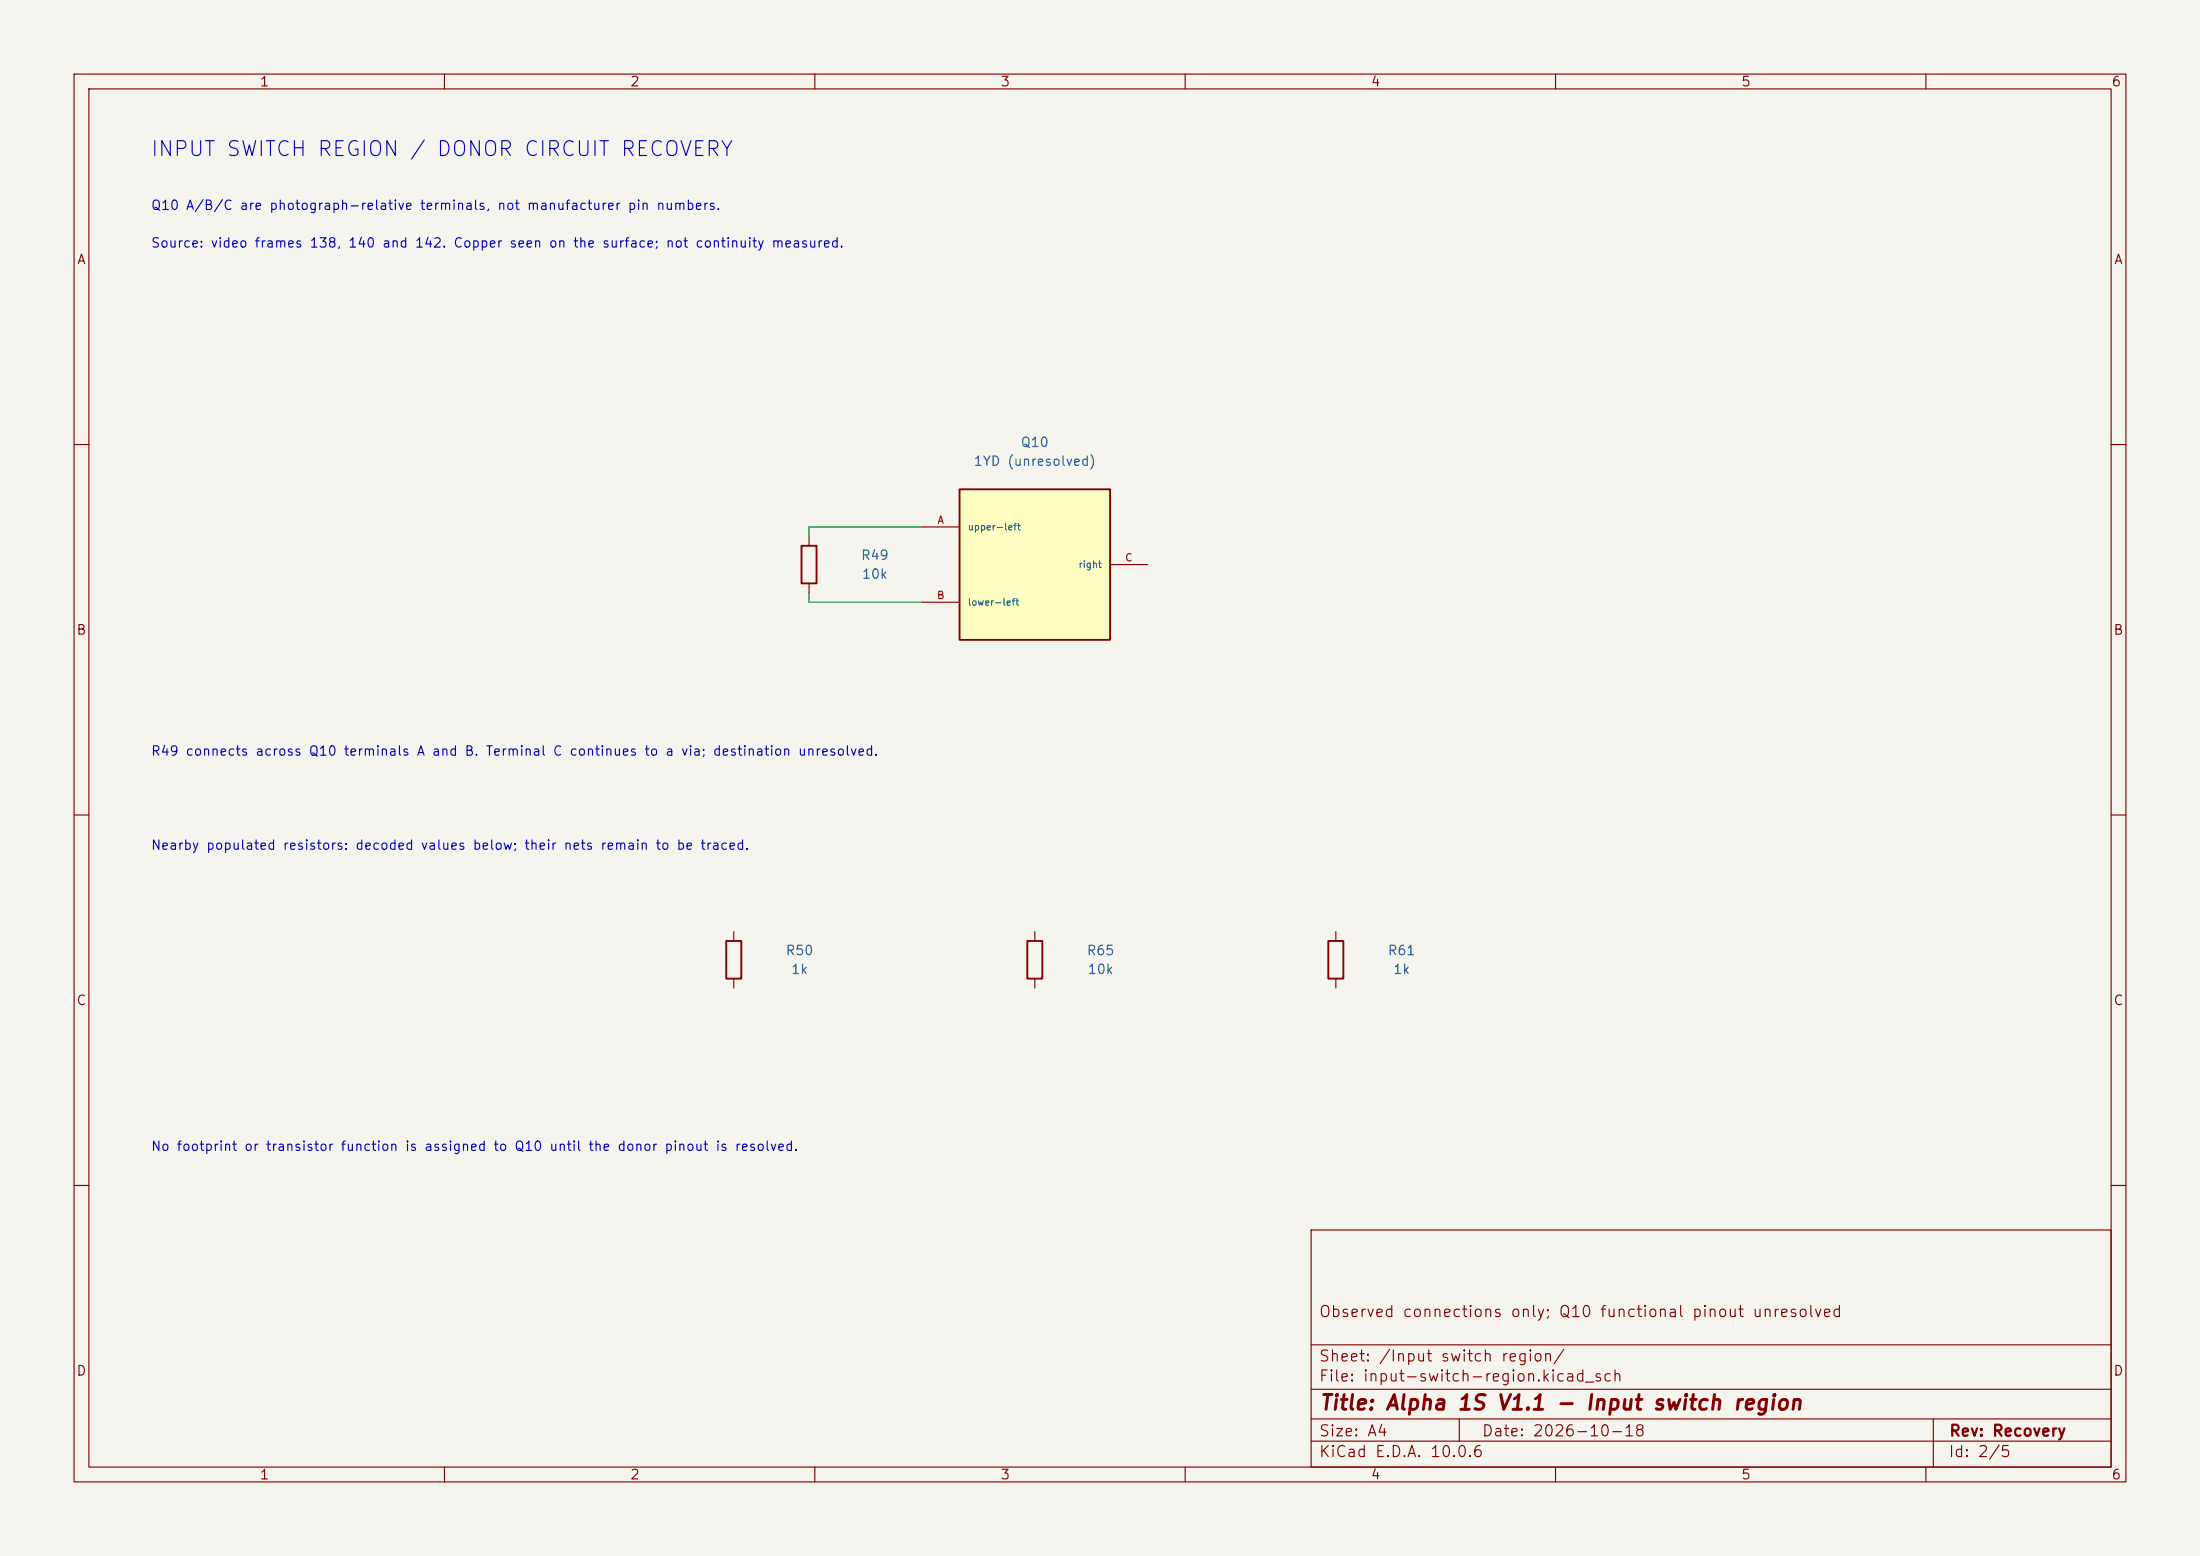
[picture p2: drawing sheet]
(kicad_sch
 (version 20260306)
 (generator "eeschema")
 (generator_version "10.0")
 (paper "A4")
 (title_block
  (title "Alpha 1S V1.1 - Input switch region")
  (date "2026-10-18")
  (rev "Recovery")
  (comment 1 "Observed connections only; Q10 functional pinout unresolved"))
 (lib_symbols
  (symbol "Alpha1S:ThreeTerminal_Physical_Unresolved"
   (pin_names
    (offset 1.016)) (exclude_from_sim no) (in_bom yes) (on_board yes)
   (in_pos_files yes)
   (duplicate_pin_numbers_are_jumpers no)
   (property "Reference" "Q" (at 0 15.24 0) (show_name no) (do_not_autoplace no) (effects (font (size 1.27 1.27))))
   (property "Value" "ThreeTerminal_Physical_Unresolved" (at 0 12.7 0) (show_name no) (do_not_autoplace no) (effects (font (size 1.27 1.27))))
   (property "Footprint" "" (at 0 0 0) (show_name no) (do_not_autoplace no) (hide yes) (effects (font (size 1.27 1.27))))
   (property "Datasheet" "" (at 0 0 0) (show_name no) (do_not_autoplace no) (hide yes) (effects (font (size 1.27 1.27))))
   (property "Description" "" (at 0 0 0) (show_name no) (do_not_autoplace no) (hide yes) (effects (font (size 1.27 1.27))))
   (symbol "ThreeTerminal_Physical_Unresolved_0_1"
    (rectangle (start -10.16 10.16) (end 10.16 -10.16) (stroke (width 0.254) (type default)) (fill (type background))))
   (symbol "ThreeTerminal_Physical_Unresolved_1_1"
    (pin passive line (at -15.24 5.08 0) (length 5.08) (name "upper-left" (effects (font (size 0.9 0.9)))) (number "A" (effects (font (size 1 1)))))
    (pin passive line (at -15.24 -5.08 0) (length 5.08) (name "lower-left" (effects (font (size 0.9 0.9)))) (number "B" (effects (font (size 1 1)))))
    (pin passive line (at 15.24 0 180) (length 5.08) (name "right" (effects (font (size 0.9 0.9)))) (number "C" (effects (font (size 1 1))))))
   (embedded_fonts no))
  (symbol "Device:R"
   (pin_numbers (hide yes))
   (pin_names
    (offset 0)) (exclude_from_sim no) (in_bom yes) (on_board yes)
   (in_pos_files yes)
   (duplicate_pin_numbers_are_jumpers no)
   (property "Reference" "R" (at 2.032 0 90) (show_name no) (do_not_autoplace no) (effects (font (size 1.27 1.27))))
   (property "Value" "R" (at 0 0 90) (show_name no) (do_not_autoplace no) (effects (font (size 1.27 1.27))))
   (property "Footprint" "" (at -1.778 0 90) (show_name no) (do_not_autoplace no) (hide yes) (effects (font (size 1.27 1.27))))
   (property "Datasheet" "" (at 0 0 0) (show_name no) (do_not_autoplace no) (hide yes) (effects (font (size 1.27 1.27))))
   (property "Description" "Resistor" (at 0 0 0) (show_name no) (do_not_autoplace no) (hide yes) (effects (font (size 1.27 1.27))))
   (symbol "R_0_1"
    (rectangle (start -1.016 -2.54) (end 1.016 2.54) (stroke (width 0.254) (type default)) (fill (type none))))
   (symbol "R_1_1"
    (pin passive line (at 0 3.81 270) (length 1.27) (name "" (effects (font (size 1.27 1.27)))) (number "1" (effects (font (size 1.27 1.27)))))
    (pin passive line (at 0 -3.81 90) (length 1.27) (name "" (effects (font (size 1.27 1.27)))) (number "2" (effects (font (size 1.27 1.27))))))
   (embedded_fonts no)))
 (text "Nearby populated resistors: decoded values below; their nets remain to be traced."
  (exclude_from_sim no)
  (at 20.32 114.3 0)
  (effects (font (size 1.27 1.27)) (justify left)))
 (text "INPUT SWITCH REGION / DONOR CIRCUIT RECOVERY"
  (exclude_from_sim no)
  (at 20.32 20.32 0)
  (effects (font (size 2 2)) (justify left)))
 (text "R49 connects across Q10 terminals A and B. Terminal C continues to a via; destination unresolved."
  (exclude_from_sim no)
  (at 20.32 101.6 0)
  (effects (font (size 1.27 1.27)) (justify left)))
 (text "Source: video frames 138, 140 and 142. Copper seen on the surface; not continuity measured."
  (exclude_from_sim no)
  (at 20.32 33.02 0)
  (effects (font (size 1.27 1.27)) (justify left)))
 (text "Q10 A/B/C are photograph-relative terminals, not manufacturer pin numbers."
  (exclude_from_sim no)
  (at 20.32 27.94 0)
  (effects (font (size 1.27 1.27)) (justify left)))
 (text "No footprint or transistor function is assigned to Q10 until the donor pinout is resolved."
  (exclude_from_sim no)
  (at 20.32 154.94 0)
  (effects (font (size 1.27 1.27)) (justify left)))
 (wire
  (pts (xy 109.22 72.39) (xy 109.22 71.12))
  (stroke (width 0) (type default)))
 (wire
  (pts (xy 109.22 81.28) (xy 124.46 81.28))
  (stroke (width 0) (type default)))
 (wire
  (pts (xy 109.22 71.12) (xy 124.46 71.12))
  (stroke (width 0) (type default)))
 (wire
  (pts (xy 109.22 80.01) (xy 109.22 81.28))
  (stroke (width 0) (type default)))
 (symbol
  (lib_id "Alpha1S:ThreeTerminal_Physical_Unresolved")
  (at 139.7 76.2 0)
  (unit 1)
  (body_style 1)
  (exclude_from_sim no)
  (in_bom yes)
  (on_board yes)
  (in_pos_files yes)
  (dnp no)
  (property "Reference" "Q10" (at 139.7 59.69 0) (show_name no) (do_not_autoplace no) (effects (font (size 1.27 1.27))))
  (property "Value" "1YD (unresolved)" (at 139.7 62.23 0) (show_name no) (do_not_autoplace no) (effects (font (size 1.27 1.27))))
  (property "Footprint" "" (at 139.7 76.2 0) (hide yes) (show_name no) (do_not_autoplace no) (effects (font (size 1.27 1.27))))
  (property "Datasheet" "" (at 139.7 76.2 0) (hide yes) (show_name no) (do_not_autoplace no) (effects (font (size 1.27 1.27))))
  (property "Description" "" (at 139.7 76.2 0) (show_name no) (do_not_autoplace no) (effects (font (size 1.27 1.27))))
  (property "Evidence" "Frame138/140/142: A upper-left lead; B lower-left lead; C right lead. Marking 1YD plus trailing glyph. L8550Q family is only a candidate; B/E/C not assigned." (at 139.7 76.2 0) (hide yes) (show_name no) (do_not_autoplace no) (effects (font (size 1.27 1.27))))
  (pin "B")
  (pin "C")
  (pin "A"))
 (symbol
  (lib_id "Device:R")
  (at 180.34 129.54 0)
  (unit 1)
  (body_style 1)
  (exclude_from_sim no)
  (in_bom yes)
  (on_board yes)
  (in_pos_files yes)
  (dnp no)
  (property "Reference" "R61" (at 189.23 128.27 0) (show_name no) (do_not_autoplace no) (effects (font (size 1.27 1.27))))
  (property "Value" "1k" (at 189.23 130.81 0) (show_name no) (do_not_autoplace no) (effects (font (size 1.27 1.27))))
  (property "Footprint" "" (at 180.34 129.54 0) (hide yes) (show_name no) (do_not_autoplace no) (effects (font (size 1.27 1.27))))
  (property "Datasheet" "" (at 180.34 129.54 0) (hide yes) (show_name no) (do_not_autoplace no) (effects (font (size 1.27 1.27))))
  (property "Description" "" (at 180.34 129.54 0) (show_name no) (do_not_autoplace no) (effects (font (size 1.27 1.27))))
  (property "Evidence" "Marking 102; video-fullscan-2026-10-18.json; reference/video-4512/fullscan/frame-140.png; terminal connections not yet recovered." (at 180.34 129.54 0) (hide yes) (show_name no) (do_not_autoplace no) (effects (font (size 1.27 1.27))))
  (pin "1")
  (pin "2"))
 (symbol
  (lib_id "Device:R")
  (at 139.7 129.54 0)
  (unit 1)
  (body_style 1)
  (exclude_from_sim no)
  (in_bom yes)
  (on_board yes)
  (in_pos_files yes)
  (dnp no)
  (property "Reference" "R65" (at 148.59 128.27 0) (show_name no) (do_not_autoplace no) (effects (font (size 1.27 1.27))))
  (property "Value" "10k" (at 148.59 130.81 0) (show_name no) (do_not_autoplace no) (effects (font (size 1.27 1.27))))
  (property "Footprint" "" (at 139.7 129.54 0) (hide yes) (show_name no) (do_not_autoplace no) (effects (font (size 1.27 1.27))))
  (property "Datasheet" "" (at 139.7 129.54 0) (hide yes) (show_name no) (do_not_autoplace no) (effects (font (size 1.27 1.27))))
  (property "Description" "" (at 139.7 129.54 0) (show_name no) (do_not_autoplace no) (effects (font (size 1.27 1.27))))
  (property "Evidence" "Marking 103; video-fullscan-2026-10-18.json; reference/video-4512/fullscan/frame-140.png; terminal connections not yet recovered." (at 139.7 129.54 0) (hide yes) (show_name no) (do_not_autoplace no) (effects (font (size 1.27 1.27))))
  (pin "1")
  (pin "2"))
 (symbol
  (lib_id "Device:R")
  (at 109.22 76.2 0)
  (unit 1)
  (body_style 1)
  (exclude_from_sim no)
  (in_bom yes)
  (on_board yes)
  (in_pos_files yes)
  (dnp no)
  (property "Reference" "R49" (at 118.11 74.93 0) (show_name no) (do_not_autoplace no) (effects (font (size 1.27 1.27))))
  (property "Value" "10k" (at 118.11 77.47 0) (show_name no) (do_not_autoplace no) (effects (font (size 1.27 1.27))))
  (property "Footprint" "" (at 109.22 76.2 0) (hide yes) (show_name no) (do_not_autoplace no) (effects (font (size 1.27 1.27))))
  (property "Datasheet" "" (at 109.22 76.2 0) (hide yes) (show_name no) (do_not_autoplace no) (effects (font (size 1.27 1.27))))
  (property "Description" "" (at 109.22 76.2 0) (show_name no) (do_not_autoplace no) (effects (font (size 1.27 1.27))))
  (property "Evidence" "Marking 103; video-fullscan-2026-10-18.json; reference/video-4512/fullscan/frame-140.png; pin1=top pad and pin2=bottom pad in frame138." (at 109.22 76.2 0) (hide yes) (show_name no) (do_not_autoplace no) (effects (font (size 1.27 1.27))))
  (pin "1")
  (pin "2"))
 (symbol
  (lib_id "Device:R")
  (at 99.06 129.54 0)
  (unit 1)
  (body_style 1)
  (exclude_from_sim no)
  (in_bom yes)
  (on_board yes)
  (in_pos_files yes)
  (dnp no)
  (property "Reference" "R50" (at 107.95 128.27 0) (show_name no) (do_not_autoplace no) (effects (font (size 1.27 1.27))))
  (property "Value" "1k" (at 107.95 130.81 0) (show_name no) (do_not_autoplace no) (effects (font (size 1.27 1.27))))
  (property "Footprint" "" (at 99.06 129.54 0) (hide yes) (show_name no) (do_not_autoplace no) (effects (font (size 1.27 1.27))))
  (property "Datasheet" "" (at 99.06 129.54 0) (hide yes) (show_name no) (do_not_autoplace no) (effects (font (size 1.27 1.27))))
  (property "Description" "" (at 99.06 129.54 0) (show_name no) (do_not_autoplace no) (effects (font (size 1.27 1.27))))
  (property "Evidence" "Marking 102; video-fullscan-2026-10-18.json; reference/video-4512/fullscan/frame-140.png; terminal connections not yet recovered." (at 99.06 129.54 0) (hide yes) (show_name no) (do_not_autoplace no) (effects (font (size 1.27 1.27))))
  (pin "1")
  (pin "2")))
